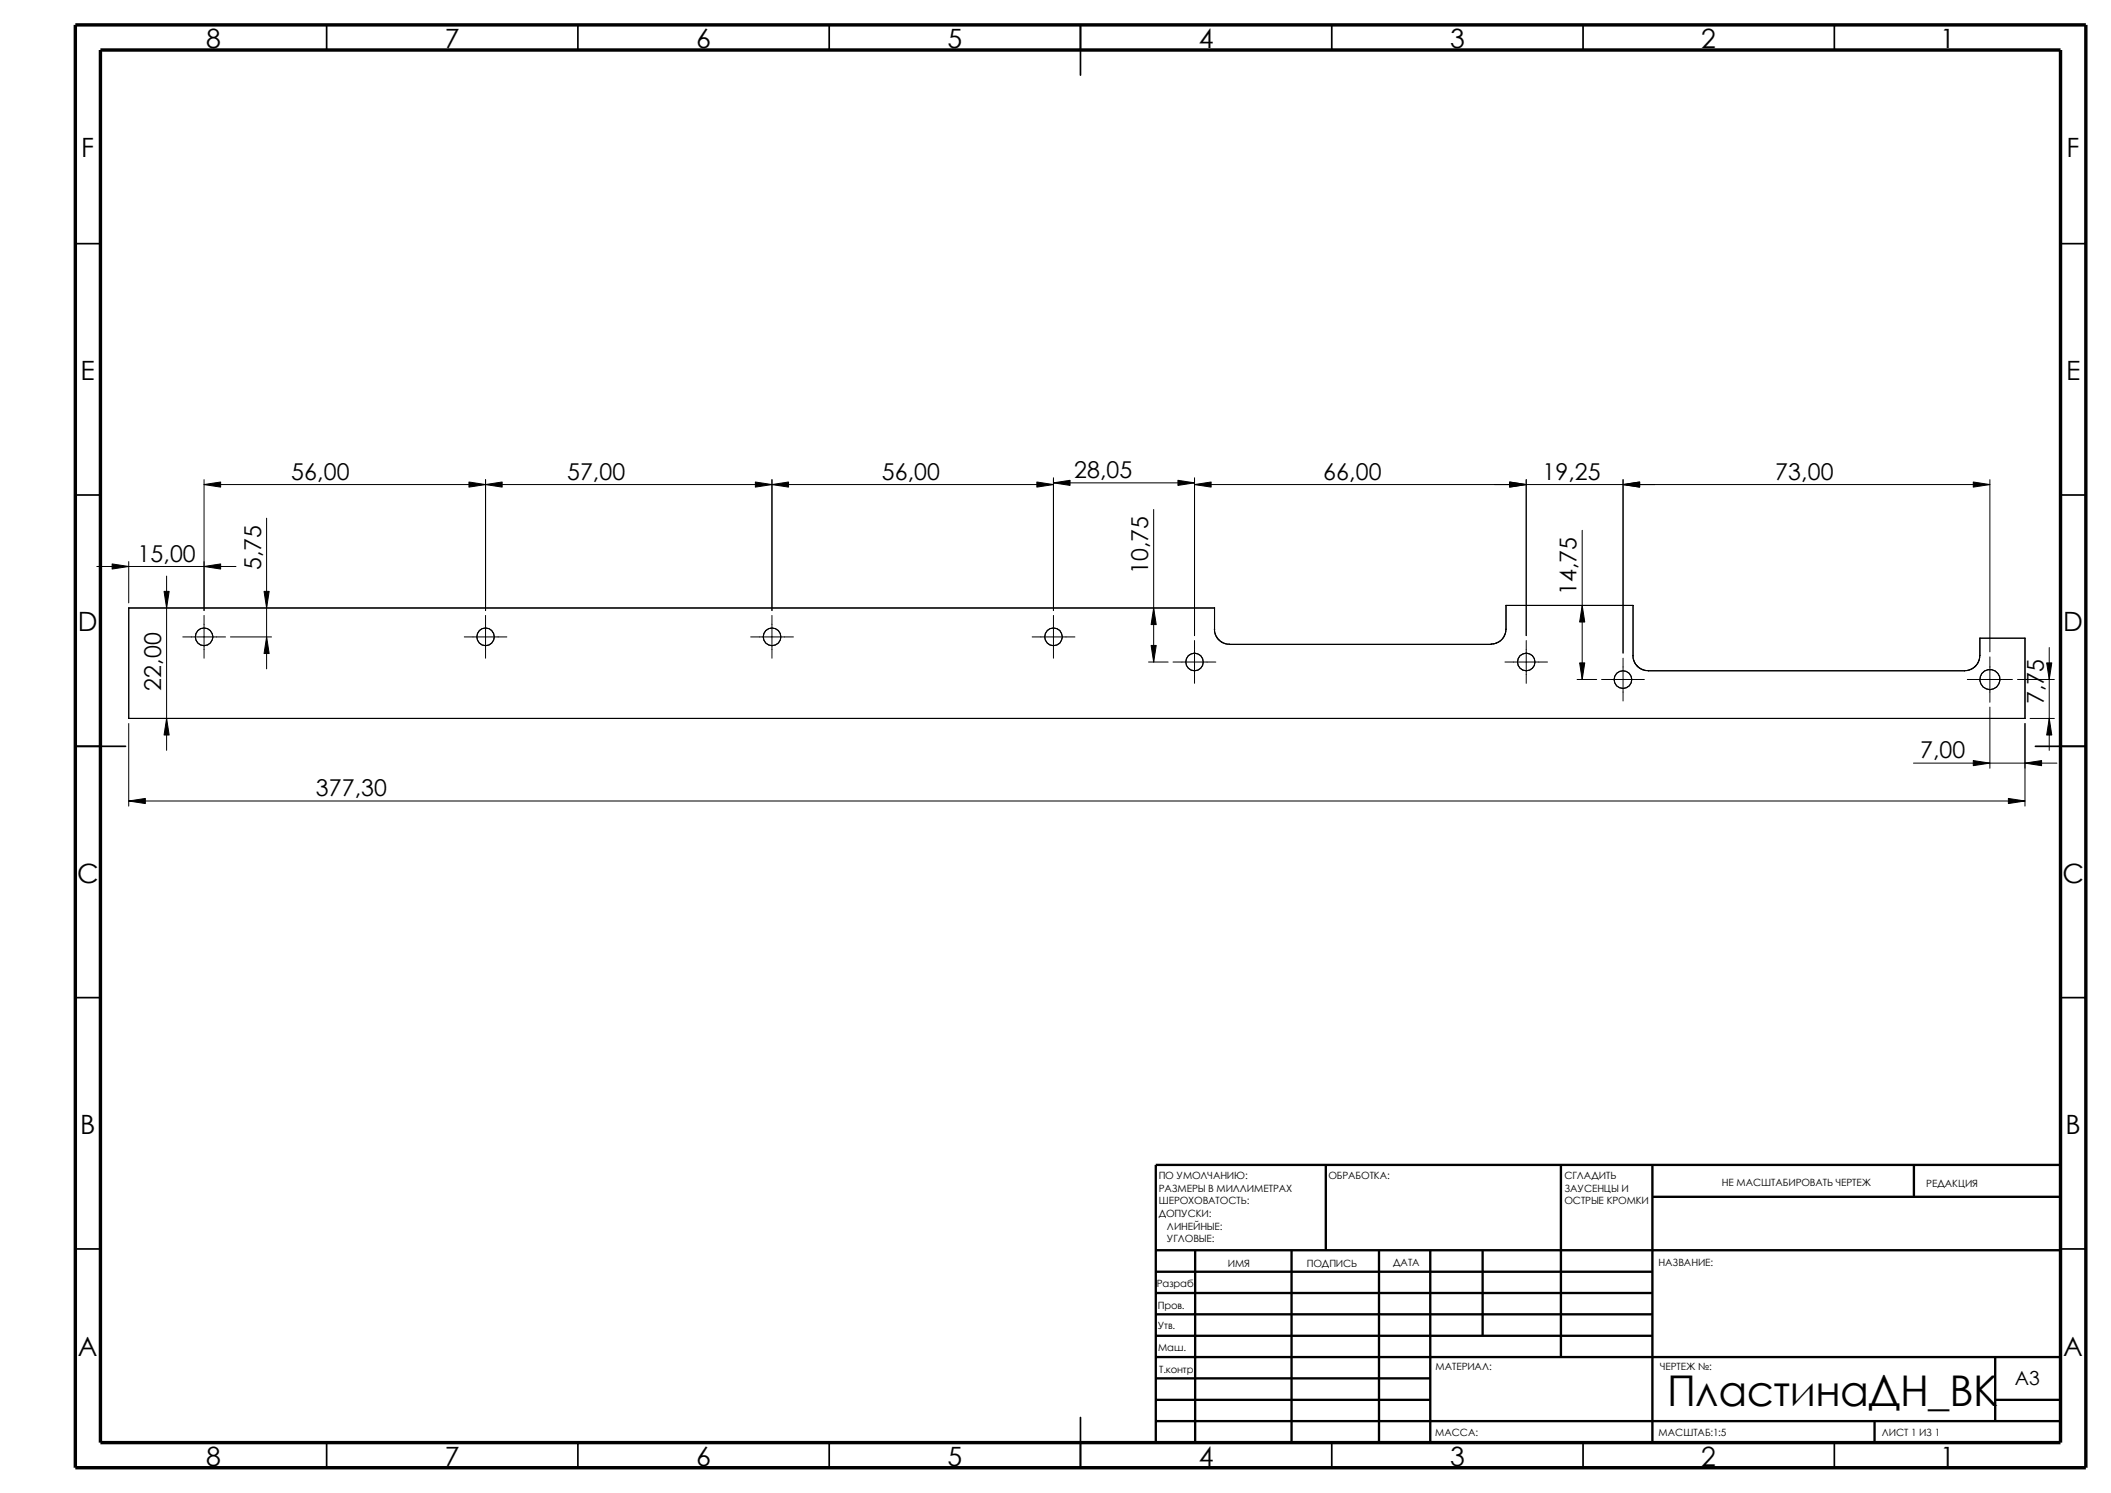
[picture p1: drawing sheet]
<svg xmlns="http://www.w3.org/2000/svg" width="420mm" height="297mm" viewBox="0 0 420 297" stroke-linecap="round" stroke-linejoin="round" font-family="sans-serif">
<g fill="none" stroke="#000" stroke-width=".34">
<path d="M65 5v4.9M115 5v4.9M165 5v4.9M215 5v9.9M265 5v4.9M315 5v4.9M365 5v4.9M15 48.5h5M410 48.5h5M15 98.5h5M410 98.5h5M15 148.5h10"/>
<path d="M405 148.5h10M15 198.5h5M410 198.5h5M15 248.5h5M410 248.5h5M65 287v5M115 287v5M165 287v5M215 282v10M265 287v5M315 287v5M365 287v5"/>
</g>
<g fill="none" stroke="#000" stroke-width=".47">
<path d="M263.8 231.7v17M310.6 231.7v38.3M328.8 238.1h81.2M328.8 231.7v55.3M380.8 231.7v6.4M410 231.7h-180v55.3M230 253h98.8M230 257.2h98.8M230 248.7h180M237.8 248.7v38.3M257 248.7v38.3M274.4 248.7v38.3"/>
<path d="M284.6 248.7v38.3M295 248.7v17M230 278.5h54.6M230 270h180M230 274.2h54.6M230 261.5h98.8M230 265.7h98.8M397 278.5h13M397 270v12.7M230 282.7h180M373 282.7v4.3"/>
</g>
<path d="M15 5h400v287h-400zM20 9.9h390v277.1h-390z" fill="none" stroke="#000" stroke-width=".68" stroke-linecap="butt"/>
<g fill="none" stroke="#000" stroke-width=".21">
<path d="M241.6 125.2l.3 1.2 .7 1 1 .6 1 .2h52.1M241.6 120.9l.1 4.3M241.7 120.9h-216.1v22h377.3M299.6 125.2l-.2 1-.4 .8-1 .8-1.3 .3M299.6 125.2h.1M324.9 130.4l.3 1.3 .7 1 1 .6 1 .1h63M324.9 120.4l.1 10M325 120.4h-25.4v4.8M393.9 130.4l-.2 1-.7 1.1-1.1 .8-1 .1M393.9 130.4h.1M402.9 127v15.9M402.9 127h-9v3.4"/>
<circle cx="40.6" cy="126.7" r="1.75"/>
<circle cx="96.6" cy="126.7" r="1.75"/>
<circle cx="153.6" cy="126.7" r="1.76"/>
<circle cx="209.6" cy="126.7" r="1.75"/>
<circle cx="237.6" cy="131.7" r="1.75"/>
<circle cx="303.6" cy="131.7" r="1.75"/>
<circle cx="322.9" cy="135.2" r="1.76"/>
<circle cx="395.9" cy="135.2" r="2.02"/>
</g>
<g fill="none" stroke="#000" stroke-width=".2">
<path d="M40.6 95.4v26.1M40.6 96.4h169M96.6 95.4v26.1M153.6 95.4v26.1M209.6 95v26.5M209.6 96.1h28.1M237.7 95v31.4M237.7 96.4h158.2M303.7 95.4v31M322.9 95.4v34.5M395.9 95.4v34.3M19.3 112.7h27.6"/>
<path d="M25.6 111.7v8.2M33.1 114.6v34.7M53 103.1v30M229.5 101.3v30.4M314.8 105.5v29.7M36.4 126.7h8.5M40.6 122.4v8.5M45.8 126.7h8.2M92.4 126.7h8.4M96.6 122.4v8.5M149.4 126.7h8.5M153.6 122.4v8.5"/>
<path d="M205.4 126.7h8.5M209.6 122.4v8.5M228.5 131.7h3.9M233.4 131.7h8.5M237.7 127.4v8.5M299.4 131.7h8.5M303.7 127.4v8.5M313.8 135.2h3.9M318.6 135.2h8.6M322.9 130.9v8.5M391.4 135.2h9M395.9 130.7v9"/>
<path d="M401.4 135.2h7.3M407.7 128.8v20.5M25.6 143.9v16.5M25.6 159.3h377.3M380.7 151.8h28.5M395.9 140.7v12.1M402.9 143.9v16.5M403.9 142.9h4.8"/>
</g>
<g fill="#000" stroke="#000" stroke-width=".2">
<path d="M40.6 96.4l3.3-.5v1zM93.3 95.9l3.3 .5-3.3 .5zM96.6 96.4l3.3-.5v1zM150.3 95.9l3.3 .5-3.3 .5zM153.6 96.4l3.3-.5v1zM209.6 96.1l3.3-.6v1.1zM206.3 95.9l3.3 .5-3.3 .5zM234.4 95.5l3.3 .6-3.3 .5zM237.7 96.4l3.3-.5v1zM300.4 95.9l3.3 .5-3.3 .5zM322.9 96.4l3.3-.5v1zM392.6 95.9l3.3 .5-3.3 .5z"/>
<path d="M22.3 112.2l3.3 .5-3.3 .5zM40.6 112.7l3.3-.5v1zM32.6 117.6h1.1l-.6 3.3zM52.5 117.6h1.1l-.6 3.3zM53 126.7l.6 3.3h-1.1zM229.5 120.9l.5 3.3h-1zM229 128.4h1l-.5 3.3zM314.3 131.9h1l-.5 3.3zM314.8 120.4l.5 3.3h-1zM407.2 131.9h1l-.5 3.3zM25.6 159.3l3.3-.5v1.1zM33.1 142.9l.6 3.3h-1.1z"/>
<path d="M392.6 151.3l3.3 .5-3.3 .5zM402.9 151.8l3.3-.5v1zM399.6 158.8l3.3 .5-3.3 .6zM407.7 142.9l.5 3.3h-1z"/>
</g>
<text font-size="8.4" x="331.7" y="279.7">ПластинаДH_ВК</text>
<g font-size="5.3">
<text x="41" y="9.6">8</text>
<text x="88.5" y="9.6">7</text>
<text x="138.5" y="9.6">6</text>
<text x="188.5" y="9.6">5</text>
<text x="238.5" y="9.6">4</text>
<text x="288.5" y="9.6">3</text>
<text x="338.5" y="9.6">2</text>
<text x="386" y="9.6">1</text>
<text x="16.2" y="31.3">F</text>
<text x="411.2" y="31.3">F</text>
<text x="16" y="75.6">E</text>
<text x="411.1" y="75.6">E</text>
<text x="15.5" y="125.6">D</text>
<text x="410.5" y="125.6">D</text>
<text x="15.3" y="175.6">C</text>
<text x="410.3" y="175.6">C</text>
<text x="16" y="225.6">B</text>
<text x="411" y="225.6">B</text>
<text x="15.5" y="269.8">A</text>
<text x="410.5" y="269.8">A</text>
<text x="41" y="291.5">8</text>
<text x="88.5" y="291.5">7</text>
<text x="138.5" y="291.5">6</text>
<text x="188.5" y="291.5">5</text>
<text x="238.5" y="291.5">4</text>
<text x="288.5" y="291.5">3</text>
<text x="338.5" y="291.5">2</text>
<text x="386" y="291.5">1</text>
</g>
<g font-size="4.6">
<text x="58" y="95.5">56,00</text>
<text x="112.8" y="95.5">57,00</text>
<text x="175.4" y="95.5">56,00</text>
<text x="213.7" y="95.1">28,05</text>
<text x="263.3" y="95.5">66,00</text>
<text x="306.9" y="95.5">19,25</text>
<text x="353.2" y="95.5">73,00</text>
<text x="27.3" y="111.8">15,00</text>
<text x="51.9" y="113.4" transform="rotate(-90 51.9 113.4)">5,75</text>
<text x="228.4" y="114.3" transform="rotate(-90 228.4 114.3)">10,75</text>
<text x="313.7" y="118.4" transform="rotate(-90 313.7 118.4)">14,75</text>
<text x="32" y="137.4" transform="rotate(-90 32 137.4)">22,00</text>
<text x="406.6" y="140.1" transform="rotate(-90 406.6 140.1)">7,75</text>
<text x="382" y="150.9">7,00</text>
<text x="62.8" y="158.4">377,30</text>
</g>
<text font-size="3.9" x="400.9" y="275.5">A3</text>
<g font-size="2">
<text x="230.5" y="234.6">ПО УМОЛЧАНИЮ:</text>
<text x="230.5" y="237.1">РАЗМЕРЫ В МИЛЛИМЕТРАХ</text>
<text x="230.5" y="239.6">ШЕРОХОВАТОСТЬ:</text>
<text x="264.3" y="234.6">ОБРАБОТКА:</text>
<text x="311.3" y="234.5">СГЛАДИТЬ</text>
<text x="311.3" y="239.5">ОСТРЫЕ КРОМКИ</text>
<text x="311.3" y="237">ЗАУСЕНЦЫ И</text>
<text x="342.6" y="236">НЕ МАСШТАБИРОВАТЬ ЧЕРТЕЖ</text>
<text x="383.3" y="236.2">РЕДАКЦИЯ</text>
<text x="230.5" y="242.1">ДОПУСКИ:</text>
<text x="232.2" y="244.6">ЛИНЕЙНЫЕ:</text>
<text x="232.2" y="247.1">УГЛОВЫЕ:</text>
<text x="260" y="252">ПОДПИСЬ</text>
<text x="277.2" y="251.9">ДАТА</text>
<text x="330" y="251.9">НАЗВАНИЕ:</text>
<text x="230.1" y="256.1">Разраб.</text>
<text x="244.3" y="252">ИМЯ</text>
<text x="230.4" y="260.4">Пров.</text>
<text x="230.4" y="264.5">Утв.</text>
<text x="230.4" y="268.8">Маш.</text>
<text x="230.6" y="273.2">Т.контр</text>
<text x="285.6" y="272.5">МАТЕРИАЛ:</text>
<text x="330.3" y="272.5">ЧЕРТЕЖ №:</text>
<text x="285.6" y="285.6">МАССА:</text>
<text x="330" y="285.6">МАСШТАБ:1:5</text>
<text x="374.4" y="285.6">ЛИСТ 1 ИЗ 1</text>
</g>
</svg>
